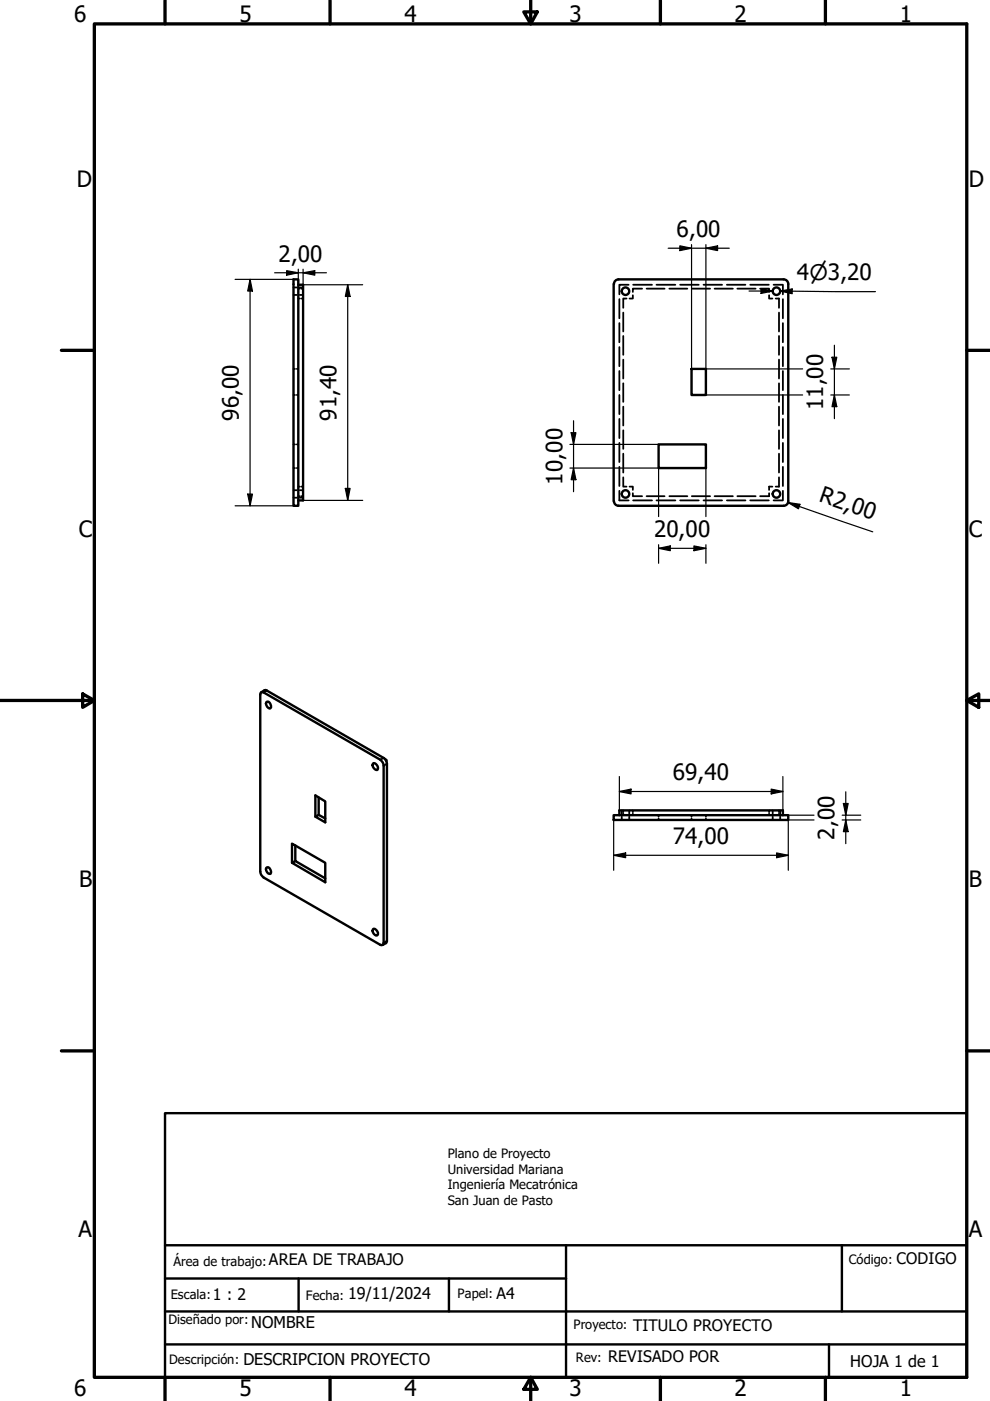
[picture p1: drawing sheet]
<svg xmlns="http://www.w3.org/2000/svg" width="210mm" height="297mm" viewBox="0 0 210 297" stroke-linecap="round" stroke-linejoin="round" font-family="sans-serif">
<!-- layer: Oculto (ISO) -->
<g fill="none" stroke="#000" stroke-width=".38">
<path d="M62.2 78.2h.3M62.2 62.5h.7M62.2 60.9h.7M62.9 78.2h.3M63.2 61.2h.4M63.2 63.3h.4M63.6 62.5h.7M63.6 60.9h.7M63.9 61.2h.4M63.9 63.3h.4M131.3 63.4v4.1M131.3 68.5v4.1"/>
<path d="M131.3 73.6v4M131.3 78.7v4M132.1 66.3v4M132.1 71.2v4M132.1 76.2v4M132.8 63.3h-.7v2M133.3 60.4h-2v2M134.2 62.6v.7h-.7M134.2 60.4h4M136.1 61.2h-1.9v.7M137.1 61.2h3.8M139.2 60.4h4"/>
<path d="M141.9 61.2h3.8M144.2 60.4h3.9M146.7 61.2h3.9M149.2 60.4h3.9M151.5 61.2h3.9M154.1 60.4h4M156.3 61.2h3.9M159.1 60.4h3.9M161.2 61.2h1.9v.7M163.1 62.6v.7h.7M164 60.4h2v2M164.5 63.3h.7v2"/>
<path d="M165.2 66.3v4M165.2 71.2v4M165.2 76.2v4M166 63.4v4.1M166 68.5v4.1M166 73.6v4M166 78.7v4M62.2 99.2h.3M62.2 94.2h.3M62.2 83.7h.3M62.9 99.2h.3M62.9 94.2h.3"/>
<path d="M62.9 83.7h.3M131.3 83.7v4.1M131.3 88.8v4.1M131.3 93.9v4.1M131.3 99v4M132.1 81.3v3.9M132.1 86.2v4M132.1 91.2v4M132.1 96.2v4M165.2 81.3v3.9M165.2 86.2v4M165.2 91.2v4"/>
<path d="M165.2 96.2v4M166 83.7v4.1M166 88.8v4.1M166 93.9v4.1M166 99v4M62.2 105.5h.7M62.2 103.9h.7M63.2 103.2h.4M63.2 105.2h.4M63.6 105.5h.7M63.6 103.9h.7M63.9 103.2h.4"/>
<path d="M63.9 105.2h.4M131.3 104.1v2h2M132.1 101.2v2h.7M133.5 103.2h.7v.7M134.2 104.6v.6h1.9M134.2 106.1h4M137.1 105.2h3.8M139.2 106.1h4M141.9 105.2h3.8M144.2 106.1h3.9M146.7 105.2h3.9M149.2 106.1h3.9"/>
<path d="M151.5 105.2h3.9M154.1 106.1h4M156.3 105.2h3.9M159.1 106.1h3.9M163.1 104.6v.6h-1.9M163.8 103.2h-.7v.7M165.2 101.2v2h-.7M166 104.1v2h-2M131.8 171.8v.7M131.8 173.2v.6M132.1 171.8v.4M132.1 172.5v.3"/>
<path d="M133.4 171.8v.7M133.4 173.2v.6M134.2 171.8v.4M134.2 172.5v.3M139.6 172.8v.4M139.6 173.5v.3M146.6 172.8v.4M146.6 173.5v.3M149.7 172.8v.4M149.7 173.5v.3M163.1 171.8v.4M163.1 172.5v.3"/>
<path d="M163.8 171.8v.7M163.8 173.2v.6M165.2 171.8v.4M165.2 172.5v.3M165.4 171.8v.7M165.4 173.2v.6"/>
</g>
<!-- layer: Visible (ISO) -->
<g fill="none" stroke="#000" stroke-width=".51">
<path d="M62.2 59.2h1v48h-1zM166.1 59.2h-34.9a.98 .98 0 0 0-1 1M166.1 59.2a.98 .98 0 0 1 1 1M63.2 60.4h1.1v45.7h-1.1M130.1 60.2v46M146.6 78.2h3.1v5.5h-3.1zM167.1 60.2v46M139.6 94.2h10.1v5h-10.1zM130.2 106.3a.98 .98 0 0 0 1 .9h34.9M167.1 106.3a.98 .98 0 0 1-1 .9M55.4 146.8h.5l24.7 14.3a1.63 1.63 0 0 1 .7 1.3v37.5l-.1 .4h-.6l-24.7-14.3a1.63 1.63 0 0 1-.7-1.2v-37.6zM55.4 146.8l.7-.4h.5l24.7 14.3a1.4 1.4 0 0 1 .7 1.2v37.6l-.1 .4-.7 .4"/>
<path d="M56.5 148.9l.1-.1a.97 .97 0 0 1 .7 1.4 .96 .96 0 0 1-.8-1.3zM62.6 179.2v3.3l6.4 3.7M67.6 169.1v3.7l1.4 .7M67.6 172.8l-.7 .4 2.1 1.2v-4.5l-2.1-1.3v4.6M79.1 161.9l.1-.1a1.03 1.03 0 0 1 .8 1.4 1.04 1.04 0 0 1-.9-1.3zM81.7 161l.2 .1v.3M81.9 161.1v.1M130.1 172.8h37v1h-37zM131.3 172.8v-1h34.7v1M56.5 184l.1-.1a.97 .97 0 0 1 .7 1.4 .96 .96 0 0 1-.8-1.3zM62.6 182.5l-.7 .4 7.1 4.2v-4.2l-7.1-4v4M79.1 197l.1-.1a.99 .99 0 0 1 .8 1.4 .96 .96 0 0 1-.9-1.3z"/>
<circle cx="132.6" cy="61.7" r=".79"/>
<circle cx="164.6" cy="61.7" r=".79"/>
<circle cx="132.6" cy="104.7" r=".79"/>
<circle cx="164.6" cy="104.7" r=".79"/>
</g>
<!-- layer: Visible fina (ISO) -->
<path d="M56.6 146.4l-.7 .4M81.3 160.7l-.7 .4M82 161.9l-.7 .5M82 199.5l-.7 .4" fill="none" stroke="#000" stroke-width=".38"/>
<path d="M35 236h170v56h-170zM35 271.1h85M35 278.1h170M35 264h170M63.3 271.1v7M95.2 271.1v7M120 264v28M178.5 264v14.1M35 285h170M175.8 285v7" fill="none" stroke="#000" stroke-width=".51"/>
<!-- layer: Borde (ISO) -->
<g fill="none" stroke="#000" stroke-width=".7">
<path d="M20 5.1h185v286.9h-185zM35 0v5.1M70 0v5.1M111.1 2.5h2.8l-1.4 2.6zM112.5 0v5.1M140 0v5.1M175 0v5.1M13 74.3h7M205 74.3h5M0 148.5h20M17.5 147.1l2.5 1.4-2.5 1.5zM205 148.5l2.5-1.4v2.9z"/>
<path d="M205 148.5h5M13 222.8h7M205 222.8h5M35 292v5M70 292v5M112.5 292l1.4 2.6h-2.8zM112.5 292v5M140 292v5M175 292v5"/>
</g>
<!-- layer: Cota (ISO) -->
<g fill="none" stroke="#000" stroke-width=".25">
<path d="M49.8 59.2h12.4M53 59.2l.5 2.5h-1zM53 59.2v48M58.2 57.8h11M60.8 57.4l2.4 .4-2.4 .5zM63.2 57.1v3.3M64.3 57.8l2.4-.4v.9zM64.3 57.1v3.3h12.6M141.7 52.6h12.9M144.1 52.1l2.5 .5-2.5 .5zM146.6 51.9v26.3M149.7 52.6l2.4-.5v1z"/>
<path d="M149.7 51.9v26.3h20.5M73.7 60.4l.5 2.5h-1zM73.7 60.4v45.7M158.8 61.7h5M161.4 61.2l2.4 .5-2.4 .5zM165.4 61.7l2.6-.4v1zM168 61.8l-2.6-.1 20.2 .1M176.1 78.2h4M176.4 75.7h1l-.5 2.5zM176.9 73.2v15.6M120.8 99.2h18.8v10.3M120.8 94.2h18.8"/>
<path d="M121.1 91.7h1l-.5 2.5zM121.6 99.2l.5 2.5h-1zM121.6 89.2v15.1M149.7 99.2v10.3M149.7 83.7h20.5M176.1 83.7h4M176.9 83.7l.5 2.5h-1zM49.8 107.2h12.4M52.5 104.8h1l-.5 2.4zM64.3 106.1h12.6M73.2 103.6h1l-.5 2.5zM139.6 116.3l2.5-.6v1.1z"/>
<path d="M139.6 116.3h10.1M139.6 115.5v3.9M147.1 115.7l2.6 .6-2.6 .5zM149.7 115.5v3.9M167.1 106.5l2.5 .4-.3 1zM167.1 106.5l17.9 6.3M130.1 173.8v10.7M131.3 167.8l2.5-.5v1zM131.3 167.8h34.7M131.3 164.6v7.2M163.5 167.3l2.5 .5-2.5 .5zM166 164.6v7.2"/>
<path d="M167.1 172.8h5.5M172.6 173.8h-5.5v10.7M178.6 173.8h3.9M178.6 172.8h3.9M178.8 170.4h1l-.5 2.4zM179.3 173.8l.5 2.5h-1zM179.3 167.9v11M130.1 181.3l2.6-.5v1zM130.1 181.3h37M164.7 180.8l2.4 .5-2.4 .5z"/>
</g>
<g fill="#000">
<path d="M60.8 57.4l2.4 .4-2.4 .5zM64.3 57.8l2.4-.4v.9zM144.1 52.1l2.5 .5-2.5 .5zM149.7 52.6l2.4-.5v1zM53 59.2l.5 2.5h-1zM73.7 60.4l.5 2.5h-1zM161.4 61.2l2.4 .5-2.4 .5zM165.4 61.7l2.6-.4v1zM176.4 75.7h1l-.5 2.5zM121.1 91.7h1l-.5 2.5zM176.9 83.7l.5 2.5h-1zM52.5 104.8h1l-.5 2.4z"/>
<path d="M73.2 103.6h1l-.5 2.5zM121.6 99.2l.5 2.5h-1zM139.6 116.3l2.5-.6v1.1zM147.1 115.7l2.6 .6-2.6 .5zM167.1 106.5l2.5 .4-.3 1zM131.3 167.8l2.5-.5v1zM163.5 167.3l2.5 .5-2.5 .5zM178.8 170.4h1l-.5 2.4zM179.3 173.8l.5 2.5h-1zM130.1 181.3l2.6-.5v1zM164.7 180.8l2.4 .5-2.4 .5z"/>
</g>
<g font-size="4.8">
<text x="15.7" y="4.6">6</text>
<text x="50.8" y="4.6">5</text>
<text x="85.8" y="4.6">4</text>
<text x="120.8" y="4.6">3</text>
<text x="155.8" y="4.6">2</text>
<text x="190.8" y="4.6">1</text>
<text x="16.3" y="39.5">D</text>
<text x="205.4" y="39.5">D</text>
<text x="143.4" y="50.2">6,00</text>
<text x="59.1" y="55.5">2,00</text>
<text x="169" y="59.4">4⌀3,20</text>
<text x="50.6" y="89.2" transform="rotate(-90 50.6 89.2)">96,00</text>
<text x="71.4" y="89.2" transform="rotate(-90 71.4 89.2)">91,40</text>
<text x="174.5" y="87" transform="rotate(-90 174.5 87)">11,00</text>
<text x="119.3" y="102.7" transform="rotate(-90 119.3 102.7)">10,00</text>
<text x="173.5" y="106.2" transform="rotate(19 173.5 106.2)">R2,00</text>
<text x="16.7" y="113.8">C</text>
<text x="138.7" y="113.8">20,00</text>
<text x="205.4" y="113.8">C</text>
<text x="142.7" y="165.4">69,40</text>
<text x="142.7" y="178.9">74,00</text>
<text x="176.9" y="178" transform="rotate(-90 176.9 178)">2,00</text>
<text x="16.8" y="188">B</text>
<text x="205.4" y="188">B</text>
<text x="16.6" y="262.3">A</text>
<text x="205.4" y="262.3">A</text>
<text x="15.7" y="296">6</text>
<text x="50.8" y="296">5</text>
<text x="85.8" y="296">4</text>
<text x="120.8" y="296">3</text>
<text x="155.8" y="296">2</text>
<text x="190.8" y="296">1</text>
</g>
<g font-size="3.4">
<text x="57" y="268.2">AREA DE TRABAJO</text>
<text x="190.1" y="267.9">CODIGO</text>
<text x="45.1" y="275.6">1 : 2</text>
<text x="73.8" y="275.4">19/11/2024</text>
<text x="105.3" y="275.4">A4</text>
<text x="53.3" y="281.5">NOMBRE</text>
<text x="134.2" y="282.2">TITULO PROYECTO</text>
<text x="51.6" y="289.4">DESCRIPCION PROYECTO</text>
<text x="129" y="288.8">REVISADO POR</text>
<text x="180.3" y="289.8">HOJA 1 de 1</text>
</g>
<g font-size="2.7">
<text x="94.9" y="245.6">Plano de Proyecto</text>
<text x="94.9" y="248.9">Universidad Mariana</text>
<text x="94.9" y="252.1">Ingeniería Mecatrónica</text>
<text x="94.9" y="255.4">San Juan de Pasto</text>
<text x="36.8" y="268.3">Área de trabajo:</text>
<text x="180" y="268.1">Código:</text>
<text x="36.2" y="275.5">Escala:</text>
<text x="64.8" y="275.6">Fecha:</text>
<text x="97" y="275.3">Papel:</text>
<text x="35.8" y="280.7">Diseñado por:</text>
<text x="121.6" y="281.9">Proyecto:</text>
<text x="35.9" y="289.3">Descripción:</text>
<text x="122.1" y="288.8">Rev:</text>
</g>
</svg>
